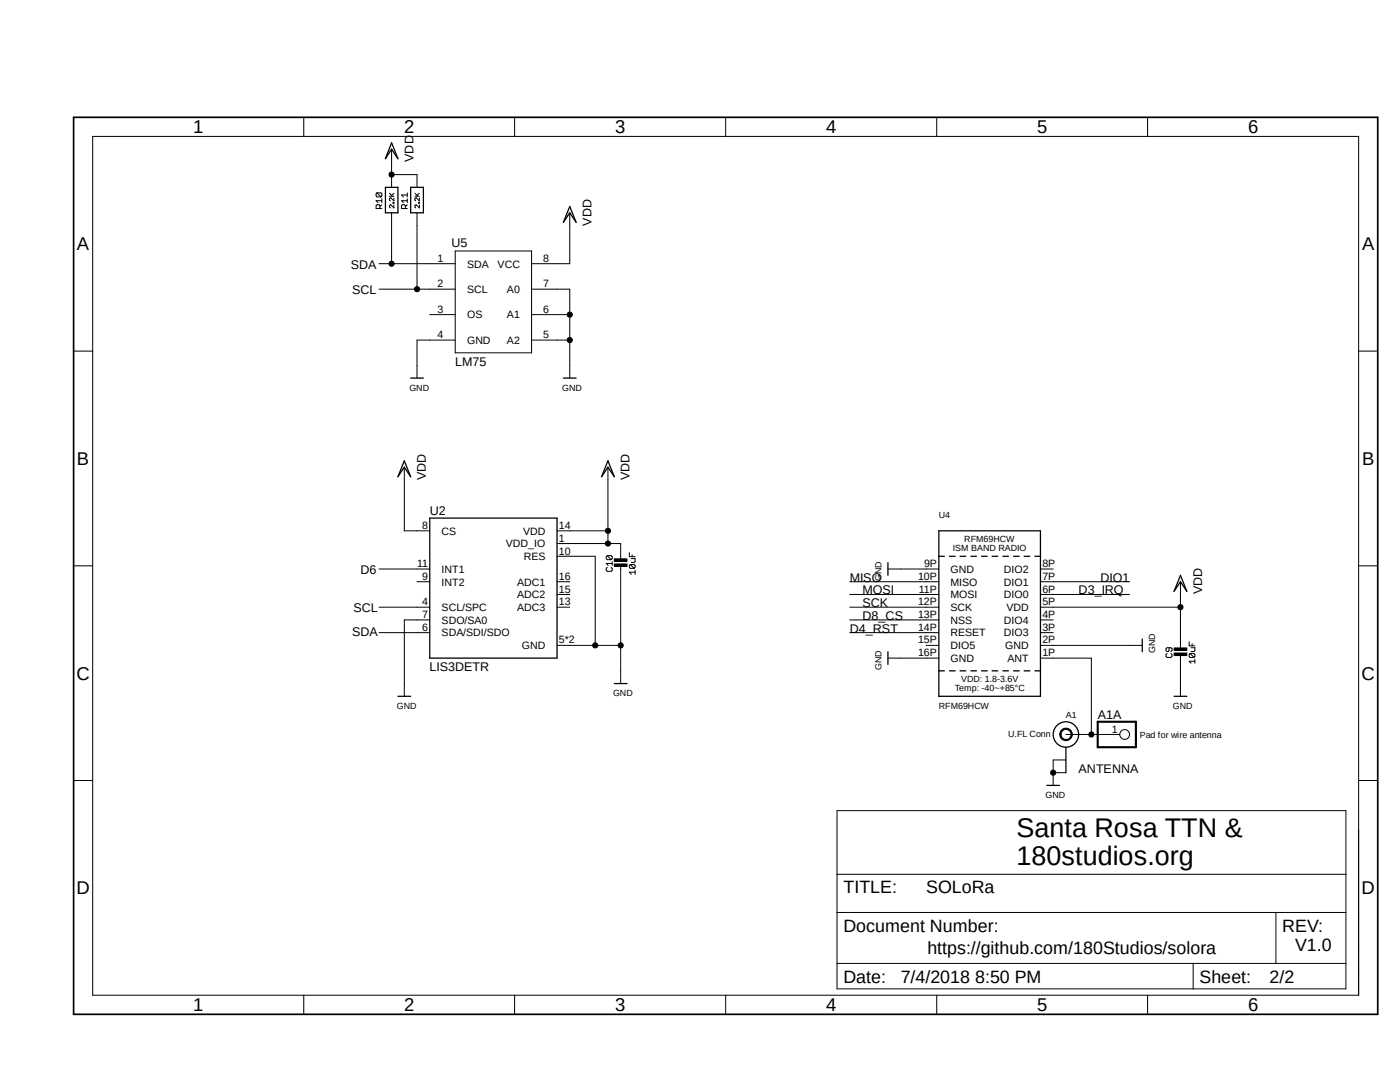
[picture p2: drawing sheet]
<svg xmlns="http://www.w3.org/2000/svg" width="279mm" height="216mm" viewBox="0 0 279 216" stroke-linecap="round" stroke-linejoin="round" font-family="sans-serif">
<path d="M14.2 23.1l261.1 179.8M275.3 23.1l-261.1 179.8" fill="none" stroke="#fff" stroke-width=".2"/>
<g fill="none" stroke="#000" stroke-width=".2">
<path d="M18.5 27.2h252.6v171.4h-252.6zM60.6 23.4v3.8M75.2 38.5l-.1 .2v.4l.1 .2h.8M75.2 38.5h.8l.2 .2v.4l-.2 .2M75.2 38.5l.8 .8M76.2 39.7v.7M77.7 39.2h.9M77.7 38.6l.6 .6M78.1 34.8h5.1v2.6M78.1 29.8v7.6M78.6 39.5v.6l-.6-.6-.3 .1v.3l.2 .2M78.6 38.6l-.5 .4"/>
<path d="M81.3 38.5v.8M81.3 39.7v.7M81.3 38.9h-1.2l.4 .4M82.8 39.2h.9M82.8 38.6l.6 .6M83.7 39.5v.6l-.6-.6-.3 .1v.3l.2 .2M83.7 38.6l-.5 .4M102.7 23.4v3.8M144.8 23.4v3.8M186.9 23.4v3.8M229 23.4v3.8M75.6 52.6h15.2"/>
<path d="M75.6 57.7h15.2M75.8 41.6v-.6l-.2-.1h-.4l-.1 .1v.6h1.1M76.2 40.9l-.4 .3M76.2 40h-1.1l.3 .4M78.1 42.5v10.1M78.4 40.4h.2v.2h-.2zM78.6 40.9v.6l-.6-.6-.3 .2 .2 .4M80.9 41.6v-.6l-.2-.1h-.4l-.2 .1v.6h1.2M81.3 40h-1.2l.4 .4M81.3 40.9l-.4 .3M83.2 42.5v15.2M83.5 40.4h.2v.2h-.2z"/>
<path d="M83.7 40.9v.6l-.6-.6-.3 .2 .2 .4M90.8 50.1h15.3v20.3h-15.3zM106.1 57.7h7.6v17.7M113.7 42.5v10.1h-7.6M14.7 70.1h3.8M85.8 62.8h5M90.8 67.9h-7.6v7.5M106.1 62.8h7.6M106.1 67.9h7.6M271.1 70.1h3.9M80.7 93.2v12.7h5.1M121.3 93.2v15.3"/>
<path d="M14.7 112.9h3.8M75.6 113.5h10.2M83.2 116.1h2.6M111.2 116.1h2.5M111.2 118.6h2.5M111.2 108.5h12.7v3.3M111.2 105.9h10.1M111.2 111h7.6v17.8M121.2 113.2l-.2 .2v.4l.2 .2h.8l.2-.2v-.4l-.2-.2M121.2 110.9l-.2 .2v.4l.2 .2h.8M121.2 110.9h.8l.2 .2v.4l-.2 .2M121.2 110.9l.8 .8"/>
<path d="M122.2 112.1v.7M122.2 112.4h-1.2l.4 .4M122.6 112.5h2.5v.5h-2.5zM122.6 111.5h2.5v.5h-2.5zM123.9 112.8v23.6M125.6 110.3v.8h1.1M125.8 112.6h.8l.1 .2v.4l-.1 .2M125.8 112.6l-.2 .2v.4l.2 .2h.8M125.8 112.6l.8 .8M126 111.5h.7v.6l-.1 .1h-.6M126.2 110.7v.4M126.7 114.2h-1.1l.4 .4"/>
<path d="M126.7 113.8v.8M169.6 116.1h17.8M169.6 118.6h17.8M177.2 113.5h10.2M207.6 116.1h17.8M207.6 118.6h17.8M207.6 113.5h2.6M235.6 116.1v13.4M271.1 112.9h3.9M75.6 126.2h10.2M75.6 121.2h10.2M85.8 123.7h-5.1v15.2"/>
<path d="M111.2 128.8h12.7M111.2 121.2h2.5M169.6 126.2h17.8M169.6 121.2h17.8M169.6 123.7h17.8M177.2 131.3h10.2M184.8 128.8h2.6M207.6 131.3h10.2v15.3M207.6 128.8h20.4M207.6 126.2h2.6M207.6 121.2h28M207.6 123.7h2.6"/>
<path d="M232.9 130.4l-.2 .2v.4l.2 .2h.8l.2-.2v-.4l-.2-.2M233.3 129.2v.6l-.2 .2-.4-.2v-.4l.2-.2h.8l.2 .2v.4l-.2 .2M234.3 130.3h2.6v.5h-2.6zM234.3 129.3h2.6v.5h-2.6zM235.6 130.6v8.3M237.3 128.1v.8h1.2M237.5 130.4h.8l.2 .2v.4l-.2 .2M237.5 130.4l-.2 .2v.4l.2 .2h.8M237.5 130.4l.8 .8M237.7 129.2h.8v.6l-.2 .2h-.6M237.9 128.4v.5M238.5 132h-1.2l.4 .3"/>
<path d="M238.5 131.6v.7M14.7 155.7h3.8M210.2 154.2h2.5M211.8 145.7a1.26 1.26 0 0 1 2 .1 1.26 1.26 0 0 1-.7 1.9 1.26 1.26 0 0 1-1.6-1.1h.3a1.01 1.01 0 0 1 1.4-.9 1.01 1.01 0 0 1 .2 1.7 1.01 1.01 0 0 1-1.6-.5v-.3h-.3zM212.7 146.6h10.8M212.7 151.6h-2.5v5.1M271.1 155.7h3.9M167 161.8h101.6v35.5h-101.6zM167 174.5h101.6M60.6 198.6v3.8M102.7 198.6v3.8M144.8 198.6v3.8"/>
<path d="M167 182.1h101.6M167 192.2h101.6M186.9 198.6v3.8M229 198.6v3.8M238.1 192.2v5.1M254.6 182.1v10.1"/>
<circle cx="78.1" cy="34.8" r=".51"/>
<circle cx="78.1" cy="52.6" r=".51"/>
<circle cx="83.2" cy="57.7" r=".51"/>
<circle cx="113.7" cy="62.8" r=".51"/>
<circle cx="113.7" cy="67.9" r=".51"/>
<circle cx="121.3" cy="105.9" r=".51"/>
<circle cx="121.3" cy="108.5" r=".51"/>
<circle cx="118.8" cy="128.8" r=".51"/>
<circle cx="123.9" cy="128.8" r=".51"/>
<circle cx="235.6" cy="121.2" r=".51"/>
<circle cx="210.2" cy="154.2" r=".51"/>
<circle cx="217.8" cy="146.6" r=".51"/>
<circle cx="224.4" cy="146.6" r=".98"/>
</g>
<g fill="none" stroke="#000" stroke-width=".25">
<path d="M76.9 37.4h2.5v5.1h-2.5zM78.1 28.5l1.3 3.2-1.3-1.9-1.2 1.9zM82 37.4h2.5v5.1h-2.5zM113.7 41.2l1.3 3.2-1.3-1.9-1.3 1.9zM82 75.4h2.5M112.4 75.4h2.6M80.7 91.9l1.3 3.2-1.3-1.9-1.3 1.9zM121.3 91.9l1.3 3.2-1.3-1.9-1.2 1.9zM85.8 103.4h25.4v27.9h-25.4zM177.2 112.3v2.5M187.4 105.9h20.2v33h-20.2zM187.4 111h1.1"/>
<path d="M189.5 111h1.1M191.6 111h1.1M193.8 111h1.1M195.9 111h1.1M198 111h1.1M200.2 111h1.1M202.3 111h1.1M204.4 111h1.1M206.5 111h1.1M235.6 114.8l1.3 3.2-1.3-1.9-1.3 1.9zM79.4 138.9h2.6M122.6 136.4h2.5"/>
<path d="M177.2 130v2.6M187.4 133.9h1.1M189.5 133.9h1.1M191.6 133.9h1.1M193.8 133.9h1.1M195.9 133.9h1.1M198 133.9h1.1M200.2 133.9h1.1M202.3 133.9h1.1M204.4 133.9h1.1M206.5 133.9h1.1M228 127.5v2.5"/>
<path d="M234.3 138.9h2.6M208.9 156.7h2.6M212.7 149.1v5.1"/>
<circle cx="212.7" cy="146.6" r="2.54"/>
</g>
<g fill="#000">
<path d="M122.6 112.5h2.5v.5h-2.5z" fill-rule="evenodd"/>
<path d="M122.6 111.5h2.5v.5h-2.5z" fill-rule="evenodd"/>
<path d="M234.3 130.3h2.6v.5h-2.6z" fill-rule="evenodd"/>
<path d="M234.3 129.3h2.6v.5h-2.6z" fill-rule="evenodd"/>
<path d="M211.8 145.7a1.26 1.26 0 0 1 2 .1 1.26 1.26 0 0 1-.7 1.9 1.26 1.26 0 0 1-1.6-1.1h.3a1.01 1.01 0 0 1 1.4-.9 1.01 1.01 0 0 1 .2 1.7 1.01 1.01 0 0 1-1.6-.5v-.3h-.3z" fill-rule="evenodd"/>
<circle cx="78.1" cy="34.8" r=".51"/>
<circle cx="78.1" cy="52.6" r=".51"/>
<circle cx="83.2" cy="57.7" r=".51"/>
<circle cx="113.7" cy="62.8" r=".51"/>
<circle cx="113.7" cy="67.9" r=".51"/>
<circle cx="121.3" cy="105.9" r=".51"/>
<circle cx="121.3" cy="108.5" r=".51"/>
<circle cx="118.8" cy="128.8" r=".51"/>
<circle cx="123.9" cy="128.8" r=".51"/>
<circle cx="235.6" cy="121.2" r=".51"/>
<circle cx="210.2" cy="154.2" r=".51"/>
<circle cx="217.8" cy="146.6" r=".51"/>
</g>
<path d="M219.1 144h7.6v5.1h-7.6z" fill="none" stroke="#000" stroke-width=".42"/>
<path d="M14.7 23.4h260.3v179h-260.3z" fill="none" stroke="#000" stroke-width=".34"/>
<g font-size="5.4">
<text x="202.9" y="167">Santa Rosa TTN &amp;</text>
<text x="202.9" y="172.7">180studios.org</text>
</g>
<g font-size="3.7">
<text x="38.5" y="26.6">1</text>
<text x="80.6" y="26.6">2</text>
<text x="122.8" y="26.6">3</text>
<text x="164.8" y="26.6">4</text>
<text x="207" y="26.6">5</text>
<text x="249.1" y="26.6">6</text>
<text x="15.4" y="50">A</text>
<text x="271.8" y="50">A</text>
<text x="15.4" y="92.8">B</text>
<text x="271.8" y="92.8">B</text>
<text x="15.3" y="135.6">C</text>
<text x="271.7" y="135.6">C</text>
<text x="15.3" y="178.5">D</text>
<text x="271.7" y="178.5">D</text>
<text x="38.5" y="201.8">1</text>
<text x="80.6" y="201.8">2</text>
<text x="122.8" y="201.8">3</text>
<text x="164.8" y="201.8">4</text>
<text x="207" y="201.8">5</text>
<text x="249.1" y="201.8">6</text>
</g>
<g font-size="3.6">
<text x="168.3" y="178.3">TITLE:</text>
<text x="184.8" y="178.3">SOLoRa</text>
<text x="168.3" y="185.9">Document Number:</text>
<text x="255.9" y="185.9">REV:</text>
<text x="185.1" y="190.5">https://github.com/180Studios/solora</text>
<text x="258.4" y="189.7">V1.0</text>
<text x="168.3" y="196">Date:</text>
<text x="179.7" y="196">7/4/2018 8:50 PM</text>
<text x="239.4" y="196">Sheet:</text>
<text x="253.4" y="196">2/2</text>
</g>
<g font-size="2.5">
<text x="82.5" y="32.3" transform="rotate(-90 82.5 32.3)">VDD</text>
<text x="118" y="45" transform="rotate(-90 118 45)">VDD</text>
<text x="70" y="53.6">SDA</text>
<text x="90.1" y="49.3">U5</text>
<text x="70.3" y="58.7">SCL</text>
<text x="90.8" y="72.9">LM75</text>
<text x="85" y="95.8" transform="rotate(-90 85 95.8)">VDD</text>
<text x="125.6" y="95.8" transform="rotate(-90 125.6 95.8)">VDD</text>
<text x="85.8" y="102.8">U2</text>
<text x="71.9" y="114.6">D6</text>
<text x="169.6" y="116.1">MISO</text>
<text x="172.1" y="118.6">MOSI</text>
<text x="215.3" y="118.6">D3_IRQ</text>
<text x="219.6" y="116.1">DIO1</text>
<text x="239.9" y="118.6" transform="rotate(-90 239.9 118.6)">VDD</text>
<text x="70.5" y="122.2">SCL</text>
<text x="172.1" y="121.2">SCK</text>
<text x="172.1" y="123.7">D8_CS</text>
<text x="70.3" y="127">SDA</text>
<text x="169.6" y="126.2">D4_RST</text>
<text x="85.7" y="133.9">LIS3DETR</text>
<text x="219.1" y="143.4">A1A</text>
<text x="215.3" y="154.2">ANTENNA</text>
</g>
<g font-size="2.1">
<text x="87.3" y="52.2">1</text>
<text x="93.2" y="53.4">SDA</text>
<text x="99.3" y="53.4">VCC</text>
<text x="108.4" y="52.2">8</text>
<text x="87.3" y="57.3">2</text>
<text x="93.2" y="58.5">SCL</text>
<text x="101.2" y="58.5">A0</text>
<text x="108.4" y="57.3">7</text>
<text x="87.3" y="62.4">3</text>
<text x="93.2" y="63.5">OS</text>
<text x="101.2" y="63.5">A1</text>
<text x="108.4" y="62.4">6</text>
<text x="87.3" y="67.5">4</text>
<text x="93.2" y="68.6">GND</text>
<text x="101.2" y="68.6">A2</text>
<text x="108.4" y="67.5">5</text>
<text x="84.2" y="105.6">8</text>
<text x="88.1" y="106.7">CS</text>
<text x="104.4" y="106.7">VDD</text>
<text x="111.5" y="105.6">14</text>
<text x="83.2" y="113.2">11</text>
<text x="101" y="109.2">VDD_IO</text>
<text x="104.5" y="111.8">RES</text>
<text x="111.5" y="108.1">1</text>
<text x="111.5" y="110.7">10</text>
<text x="184.4" y="113.2">9P</text>
<text x="208" y="113.2">8P</text>
<text x="84.2" y="115.7">9</text>
<text x="88.1" y="116.8">INT2</text>
<text x="88.1" y="114.3">INT1</text>
<text x="103.2" y="119.4">ADC2</text>
<text x="103.2" y="116.8">ADC1</text>
<text x="111.5" y="118.3">15</text>
<text x="111.5" y="115.7">16</text>
<text x="183.2" y="115.7">10P</text>
<text x="183.4" y="118.3">11P</text>
<text x="189.7" y="116.8">MISO</text>
<text x="189.7" y="119.4">MOSI</text>
<text x="189.7" y="114.3">GND</text>
<text x="200.4" y="119.4">DIO0</text>
<text x="200.4" y="114.3">DIO2</text>
<text x="200.4" y="116.8">DIO1</text>
<text x="208" y="118.3">6P</text>
<text x="208" y="115.7">7P</text>
<text x="84.2" y="120.8">4</text>
<text x="84.2" y="125.9">6</text>
<text x="84.2" y="123.4">7</text>
<text x="88.1" y="121.9">SCL/SPC</text>
<text x="88.1" y="124.5">SDO/SA0</text>
<text x="103.2" y="121.9">ADC3</text>
<text x="111.5" y="120.8">13</text>
<text x="183.2" y="125.9">14P</text>
<text x="183.2" y="120.8">12P</text>
<text x="183.2" y="123.4">13P</text>
<text x="189.7" y="121.9">SCK</text>
<text x="189.7" y="124.5">NSS</text>
<text x="200.4" y="124.5">DIO4</text>
<text x="200.9" y="121.9">VDD</text>
<text x="208" y="125.9">3P</text>
<text x="208" y="123.4">4P</text>
<text x="208" y="120.8">5P</text>
<text x="88.1" y="127">SDA/SDI/SDO</text>
<text x="104.1" y="129.5">GND</text>
<text x="111.5" y="128.4">5*2</text>
<text x="183.2" y="128.4">15P</text>
<text x="183.2" y="130.9">16P</text>
<text x="189.7" y="129.5">DIO5</text>
<text x="189.7" y="127">RESET</text>
<text x="200.4" y="127">DIO3</text>
<text x="200.6" y="129.5">GND</text>
<text x="208" y="130.9">1P</text>
<text x="208" y="128.4">2P</text>
<text x="189.7" y="132.1">GND</text>
<text x="201.1" y="132.1">ANT</text>
<text x="221.9" y="146.2">1</text>
</g>
<g font-size="1.8">
<text x="81.7" y="78">GND</text>
<text x="112.2" y="78">GND</text>
<text x="187.4" y="103.4">U4</text>
<text x="190.2" y="110">ISM BAND RADIO</text>
<text x="192.4" y="108.1">RFM69HCW</text>
<text x="175.9" y="116" transform="rotate(-90 175.9 116)">GND</text>
<text x="230.5" y="130.3" transform="rotate(-90 230.5 130.3)">GND</text>
<text x="175.9" y="133.7" transform="rotate(-90 175.9 133.7)">GND</text>
<text x="190.5" y="138">Temp: -40~+85°C</text>
<text x="191.8" y="136.1">VDD: 1.8-3.6V</text>
<text x="79.2" y="141.5">GND</text>
<text x="122.3" y="138.9">GND</text>
<text x="187.4" y="141.5">RFM69HCW</text>
<text x="212.7" y="143.3">A1</text>
<text x="234.1" y="141.5">GND</text>
<text x="201.2" y="147.1">U.FL Conn</text>
<text x="227.5" y="147.3">Pad for wire antenna</text>
<text x="208.7" y="159.3">GND</text>
</g>
</svg>
